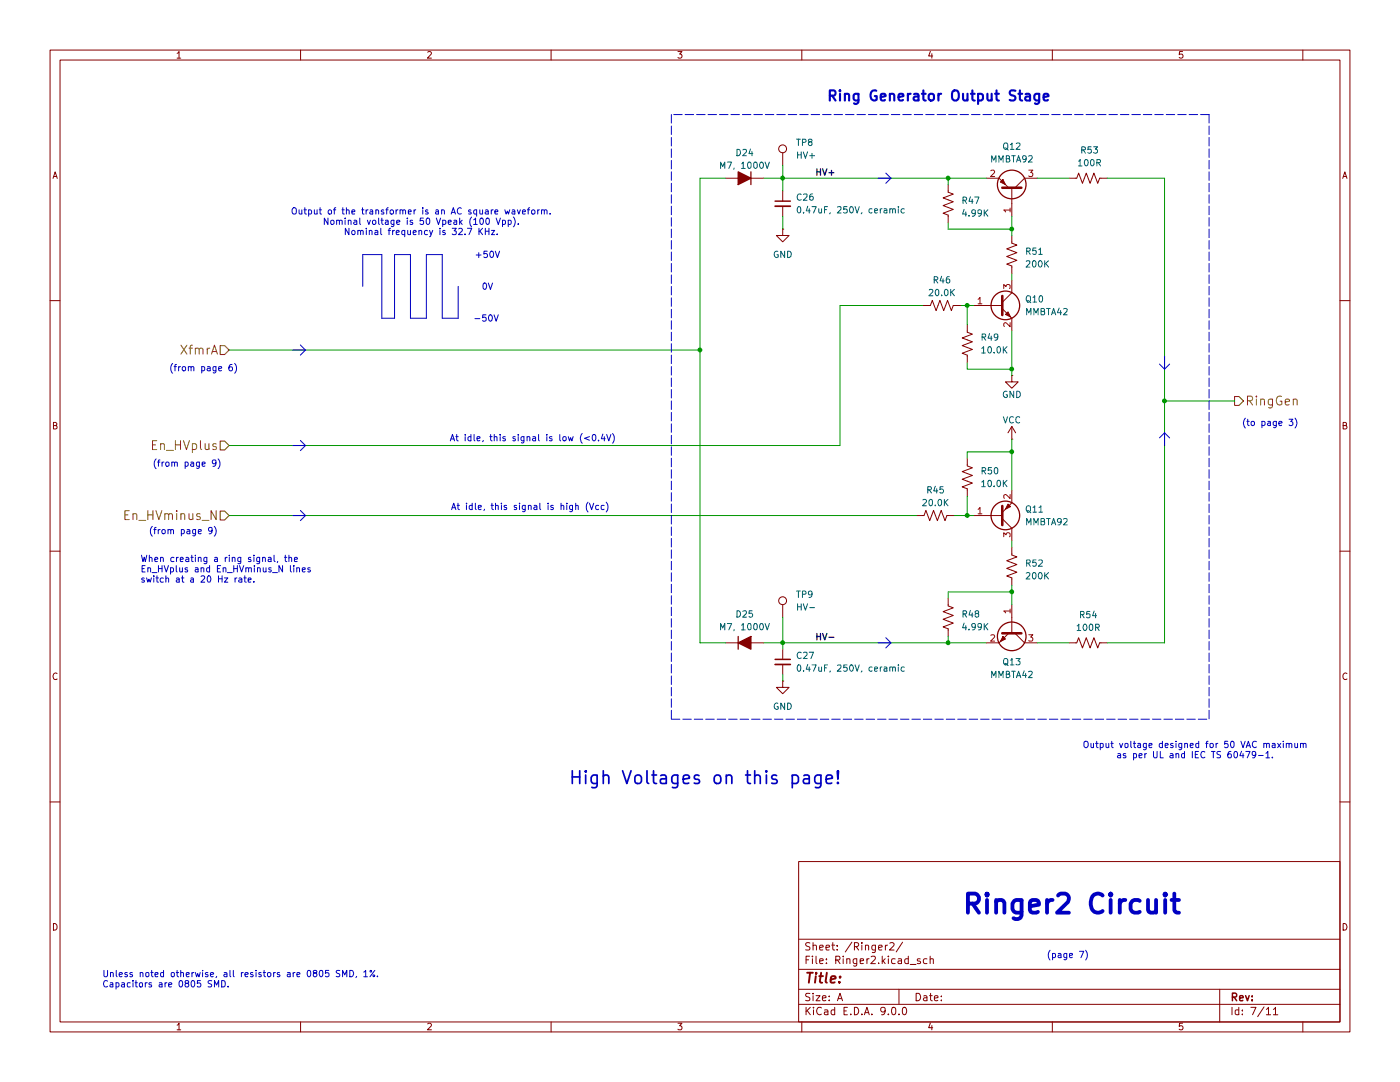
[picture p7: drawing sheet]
(kicad_sch
 (version 20250114)
 (generator "eeschema")
 (generator_version "9.0")
 (paper "A")
 (lib_symbols
  (symbol "Connector:TestPoint"
   (pin_numbers (hide yes))
   (pin_names
    (offset 0.762) (hide yes)) (exclude_from_sim no) (in_bom yes) (on_board yes)
   (property "Reference" "TP" (at 0 6.858 0) (effects (font (size 1.27 1.27))))
   (property "Value" "TestPoint" (at 0 5.08 0) (effects (font (size 1.27 1.27))))
   (property "Footprint" "" (at 5.08 0 0) (effects (font (size 1.27 1.27)) (hide yes)))
   (property "Datasheet" "~" (at 5.08 0 0) (effects (font (size 1.27 1.27)) (hide yes)))
   (property "Description" "test point" (at 0 0 0) (effects (font (size 1.27 1.27)) (hide yes)))
   (symbol "TestPoint_0_1"
    (circle (center 0 3.302) (radius 0.762) (stroke (width 0) (type default)) (fill (type none))))
   (symbol "TestPoint_1_1"
    (pin passive line (at 0 0 90) (length 2.54) (name "1" (effects (font (size 1.27 1.27)))) (number "1" (effects (font (size 1.27 1.27))))))
   (embedded_fonts no))
  (symbol "Device:C_Small"
   (pin_numbers (hide yes))
   (pin_names
    (offset 0.254) (hide yes)) (exclude_from_sim no) (in_bom yes) (on_board yes)
   (property "Reference" "C" (at 0.254 1.778 0) (effects (font (size 1.27 1.27)) (justify left)))
   (property "Value" "C_Small" (at 0.254 -2.032 0) (effects (font (size 1.27 1.27)) (justify left)))
   (property "Footprint" "" (at 0 0 0) (effects (font (size 1.27 1.27)) (hide yes)))
   (property "Datasheet" "~" (at 0 0 0) (effects (font (size 1.27 1.27)) (hide yes)))
   (property "Description" "Unpolarized capacitor, small symbol" (at 0 0 0) (effects (font (size 1.27 1.27)) (hide yes)))
   (symbol "C_Small_0_1"
    (polyline (pts (xy -1.524 0.508) (xy 1.524 0.508)) (stroke (width 0.3048) (type default)) (fill (type none)))
    (polyline (pts (xy -1.524 -0.508) (xy 1.524 -0.508)) (stroke (width 0.3302) (type default)) (fill (type none))))
   (symbol "C_Small_1_1"
    (pin passive line (at 0 2.54 270) (length 2.032) (name "~" (effects (font (size 1.27 1.27)))) (number "1" (effects (font (size 1.27 1.27)))))
    (pin passive line (at 0 -2.54 90) (length 2.032) (name "~" (effects (font (size 1.27 1.27)))) (number "2" (effects (font (size 1.27 1.27))))))
   (embedded_fonts no))
  (symbol "Device:D_Filled"
   (pin_numbers (hide yes))
   (pin_names
    (offset 1.016) (hide yes)) (exclude_from_sim no) (in_bom yes) (on_board yes)
   (property "Reference" "D" (at 0 2.54 0) (effects (font (size 1.27 1.27))))
   (property "Value" "D_Filled" (at 0 -2.54 0) (effects (font (size 1.27 1.27))))
   (property "Footprint" "" (at 0 0 0) (effects (font (size 1.27 1.27)) (hide yes)))
   (property "Datasheet" "~" (at 0 0 0) (effects (font (size 1.27 1.27)) (hide yes)))
   (property "Description" "Diode, filled shape" (at 0 0 0) (effects (font (size 1.27 1.27)) (hide yes)))
   (property "Sim.Device" "D" (at 0 0 0) (effects (font (size 1.27 1.27)) (hide yes)))
   (property "Sim.Pins" "1=K 2=A" (at 0 0 0) (effects (font (size 1.27 1.27)) (hide yes)))
   (symbol "D_Filled_0_1"
    (polyline (pts (xy -1.27 1.27) (xy -1.27 -1.27)) (stroke (width 0.254) (type default)) (fill (type none)))
    (polyline (pts (xy 1.27 1.27) (xy 1.27 -1.27) (xy -1.27 0) (xy 1.27 1.27)) (stroke (width 0.254) (type default)) (fill (type outline)))
    (polyline (pts (xy 1.27 0) (xy -1.27 0)) (stroke (width 0) (type default)) (fill (type none))))
   (symbol "D_Filled_1_1"
    (pin passive line (at -3.81 0 0) (length 2.54) (name "K" (effects (font (size 1.27 1.27)))) (number "1" (effects (font (size 1.27 1.27)))))
    (pin passive line (at 3.81 0 180) (length 2.54) (name "A" (effects (font (size 1.27 1.27)))) (number "2" (effects (font (size 1.27 1.27))))))
   (embedded_fonts no))
  (symbol "Device:R_US"
   (pin_numbers (hide yes))
   (pin_names
    (offset 0)) (exclude_from_sim no) (in_bom yes) (on_board yes)
   (property "Reference" "R" (at 2.54 0 90) (effects (font (size 1.27 1.27))))
   (property "Value" "R_US" (at -2.54 0 90) (effects (font (size 1.27 1.27))))
   (property "Footprint" "" (at 1.016 -0.254 90) (effects (font (size 1.27 1.27)) (hide yes)))
   (property "Datasheet" "~" (at 0 0 0) (effects (font (size 1.27 1.27)) (hide yes)))
   (property "Description" "Resistor, US symbol" (at 0 0 0) (effects (font (size 1.27 1.27)) (hide yes)))
   (symbol "R_US_0_1"
    (polyline (pts (xy 0 2.286) (xy 0 2.54)) (stroke (width 0) (type default)) (fill (type none)))
    (polyline (pts (xy 0 2.286) (xy 1.016 1.905) (xy 0 1.524) (xy -1.016 1.143) (xy 0 0.762)) (stroke (width 0) (type default)) (fill (type none)))
    (polyline (pts (xy 0 0.762) (xy 1.016 0.381) (xy 0 0) (xy -1.016 -0.381) (xy 0 -0.762)) (stroke (width 0) (type default)) (fill (type none)))
    (polyline (pts (xy 0 -0.762) (xy 1.016 -1.143) (xy 0 -1.524) (xy -1.016 -1.905) (xy 0 -2.286)) (stroke (width 0) (type default)) (fill (type none)))
    (polyline (pts (xy 0 -2.286) (xy 0 -2.54)) (stroke (width 0) (type default)) (fill (type none))))
   (symbol "R_US_1_1"
    (pin passive line (at 0 3.81 270) (length 1.27) (name "~" (effects (font (size 1.27 1.27)))) (number "1" (effects (font (size 1.27 1.27)))))
    (pin passive line (at 0 -3.81 90) (length 1.27) (name "~" (effects (font (size 1.27 1.27)))) (number "2" (effects (font (size 1.27 1.27))))))
   (embedded_fonts no))
  (symbol "GND_1"
   (power)
   (pin_numbers (hide yes))
   (pin_names
    (offset 0) (hide yes)) (exclude_from_sim no) (in_bom yes) (on_board yes)
   (property "Reference" "#PWR" (at 0 -6.35 0) (effects (font (size 1.27 1.27)) (hide yes)))
   (property "Value" "GND" (at 0 -3.81 0) (effects (font (size 1.27 1.27))))
   (property "Footprint" "" (at 0 0 0) (effects (font (size 1.27 1.27)) (hide yes)))
   (property "Datasheet" "" (at 0 0 0) (effects (font (size 1.27 1.27)) (hide yes)))
   (property "Description" "Power symbol creates a global label with name \"GND\" , ground" (at 0 0 0) (effects (font (size 1.27 1.27)) (hide yes)))
   (symbol "GND_1_0_1"
    (polyline (pts (xy 0 0) (xy 0 -1.27) (xy 1.27 -1.27) (xy 0 -2.54) (xy -1.27 -1.27) (xy 0 -1.27)) (stroke (width 0) (type default)) (fill (type none))))
   (symbol "GND_1_1_1"
    (pin power_in line (at 0 0 270) (length 0) (name "~" (effects (font (size 1.27 1.27)))) (number "1" (effects (font (size 1.27 1.27))))))
   (embedded_fonts no))
  (symbol "GND_2"
   (power)
   (pin_numbers (hide yes))
   (pin_names
    (offset 0) (hide yes)) (exclude_from_sim no) (in_bom yes) (on_board yes)
   (property "Reference" "#PWR" (at 0 -6.35 0) (effects (font (size 1.27 1.27)) (hide yes)))
   (property "Value" "GND" (at 0 -3.81 0) (effects (font (size 1.27 1.27))))
   (property "Footprint" "" (at 0 0 0) (effects (font (size 1.27 1.27)) (hide yes)))
   (property "Datasheet" "" (at 0 0 0) (effects (font (size 1.27 1.27)) (hide yes)))
   (property "Description" "Power symbol creates a global label with name \"GND\" , ground" (at 0 0 0) (effects (font (size 1.27 1.27)) (hide yes)))
   (symbol "GND_2_0_1"
    (polyline (pts (xy 0 0) (xy 0 -1.27) (xy 1.27 -1.27) (xy 0 -2.54) (xy -1.27 -1.27) (xy 0 -1.27)) (stroke (width 0) (type default)) (fill (type none))))
   (symbol "GND_2_1_1"
    (pin power_in line (at 0 0 270) (length 0) (name "~" (effects (font (size 1.27 1.27)))) (number "1" (effects (font (size 1.27 1.27))))))
   (embedded_fonts no))
  (symbol "Transistor_BJT:Q_NPN_BEC"
   (pin_names
    (offset 0) (hide yes)) (exclude_from_sim no) (in_bom yes) (on_board yes)
   (property "Reference" "Q" (at 5.08 1.27 0) (effects (font (size 1.27 1.27)) (justify left)))
   (property "Value" "Q_NPN_BEC" (at 5.08 -1.27 0) (effects (font (size 1.27 1.27)) (justify left)))
   (property "Footprint" "" (at 5.08 2.54 0) (effects (font (size 1.27 1.27)) (hide yes)))
   (property "Datasheet" "~" (at 0 0 0) (effects (font (size 1.27 1.27)) (hide yes)))
   (property "Description" "NPN transistor, base/emitter/collector" (at 0 0 0) (effects (font (size 1.27 1.27)) (hide yes)))
   (symbol "Q_NPN_BEC_0_1"
    (polyline (pts (xy -2.54 0) (xy 0.635 0)) (stroke (width 0) (type default)) (fill (type none)))
    (polyline (pts (xy 0.635 1.905) (xy 0.635 -1.905)) (stroke (width 0.508) (type default)) (fill (type none)))
    (circle (center 1.27 0) (radius 2.8194) (stroke (width 0.254) (type default)) (fill (type none))))
   (symbol "Q_NPN_BEC_1_1"
    (polyline (pts (xy 0.635 0.635) (xy 2.54 2.54)) (stroke (width 0) (type default)) (fill (type none)))
    (polyline (pts (xy 0.635 -0.635) (xy 2.54 -2.54)) (stroke (width 0) (type default)) (fill (type none)))
    (polyline (pts (xy 1.27 -1.778) (xy 1.778 -1.27) (xy 2.286 -2.286) (xy 1.27 -1.778)) (stroke (width 0) (type default)) (fill (type outline)))
    (pin input line (at -5.08 0 0) (length 2.54) (name "B" (effects (font (size 1.27 1.27)))) (number "1" (effects (font (size 1.27 1.27)))))
    (pin passive line (at 2.54 5.08 270) (length 2.54) (name "C" (effects (font (size 1.27 1.27)))) (number "3" (effects (font (size 1.27 1.27)))))
    (pin passive line (at 2.54 -5.08 90) (length 2.54) (name "E" (effects (font (size 1.27 1.27)))) (number "2" (effects (font (size 1.27 1.27))))))
   (embedded_fonts no))
  (symbol "Transistor_BJT:Q_PNP_BEC"
   (pin_names
    (offset 0) (hide yes)) (exclude_from_sim no) (in_bom yes) (on_board yes)
   (property "Reference" "Q" (at 5.08 1.27 0) (effects (font (size 1.27 1.27)) (justify left)))
   (property "Value" "Q_PNP_BEC" (at 5.08 -1.27 0) (effects (font (size 1.27 1.27)) (justify left)))
   (property "Footprint" "" (at 5.08 2.54 0) (effects (font (size 1.27 1.27)) (hide yes)))
   (property "Datasheet" "~" (at 0 0 0) (effects (font (size 1.27 1.27)) (hide yes)))
   (property "Description" "PNP transistor, base/emitter/collector" (at 0 0 0) (effects (font (size 1.27 1.27)) (hide yes)))
   (symbol "Q_PNP_BEC_0_1"
    (polyline (pts (xy -2.54 0) (xy 0.635 0)) (stroke (width 0) (type default)) (fill (type none)))
    (polyline (pts (xy 0.635 1.905) (xy 0.635 -1.905)) (stroke (width 0.508) (type default)) (fill (type none)))
    (polyline (pts (xy 0.635 0.635) (xy 2.54 2.54)) (stroke (width 0) (type default)) (fill (type none)))
    (polyline (pts (xy 0.635 -0.635) (xy 2.54 -2.54)) (stroke (width 0) (type default)) (fill (type none)))
    (circle (center 1.27 0) (radius 2.8194) (stroke (width 0.254) (type default)) (fill (type none)))
    (polyline (pts (xy 2.286 -1.778) (xy 1.778 -2.286) (xy 1.27 -1.27) (xy 2.286 -1.778)) (stroke (width 0) (type default)) (fill (type outline))))
   (symbol "Q_PNP_BEC_1_1"
    (pin input line (at -5.08 0 0) (length 2.54) (name "B" (effects (font (size 1.27 1.27)))) (number "1" (effects (font (size 1.27 1.27)))))
    (pin passive line (at 2.54 5.08 270) (length 2.54) (name "C" (effects (font (size 1.27 1.27)))) (number "3" (effects (font (size 1.27 1.27)))))
    (pin passive line (at 2.54 -5.08 90) (length 2.54) (name "E" (effects (font (size 1.27 1.27)))) (number "2" (effects (font (size 1.27 1.27))))))
   (embedded_fonts no))
  (symbol "power:GND"
   (power)
   (pin_numbers (hide yes))
   (pin_names
    (offset 0) (hide yes)) (exclude_from_sim no) (in_bom yes) (on_board yes)
   (property "Reference" "#PWR" (at 0 -6.35 0) (effects (font (size 1.27 1.27)) (hide yes)))
   (property "Value" "GND" (at 0 -3.81 0) (effects (font (size 1.27 1.27))))
   (property "Footprint" "" (at 0 0 0) (effects (font (size 1.27 1.27)) (hide yes)))
   (property "Datasheet" "" (at 0 0 0) (effects (font (size 1.27 1.27)) (hide yes)))
   (property "Description" "Power symbol creates a global label with name \"GND\" , ground" (at 0 0 0) (effects (font (size 1.27 1.27)) (hide yes)))
   (symbol "GND_0_1"
    (polyline (pts (xy 0 0) (xy 0 -1.27) (xy 1.27 -1.27) (xy 0 -2.54) (xy -1.27 -1.27) (xy 0 -1.27)) (stroke (width 0) (type default)) (fill (type none))))
   (symbol "GND_1_1"
    (pin power_in line (at 0 0 270) (length 0) (name "~" (effects (font (size 1.27 1.27)))) (number "1" (effects (font (size 1.27 1.27))))))
   (embedded_fonts no))
  (symbol "power:VCC"
   (power)
   (pin_numbers (hide yes))
   (pin_names
    (offset 0) (hide yes)) (exclude_from_sim no) (in_bom yes) (on_board yes)
   (property "Reference" "#PWR" (at 0 -3.81 0) (effects (font (size 1.27 1.27)) (hide yes)))
   (property "Value" "VCC" (at 0 3.556 0) (effects (font (size 1.27 1.27))))
   (property "Footprint" "" (at 0 0 0) (effects (font (size 1.27 1.27)) (hide yes)))
   (property "Datasheet" "" (at 0 0 0) (effects (font (size 1.27 1.27)) (hide yes)))
   (property "Description" "Power symbol creates a global label with name \"VCC\"" (at 0 0 0) (effects (font (size 1.27 1.27)) (hide yes)))
   (symbol "VCC_0_1"
    (polyline (pts (xy -0.762 1.27) (xy 0 2.54)) (stroke (width 0) (type default)) (fill (type none)))
    (polyline (pts (xy 0 2.54) (xy 0.762 1.27)) (stroke (width 0) (type default)) (fill (type none)))
    (polyline (pts (xy 0 0) (xy 0 2.54)) (stroke (width 0) (type default)) (fill (type none))))
   (symbol "VCC_1_1"
    (pin power_in line (at 0 0 90) (length 0) (name "~" (effects (font (size 1.27 1.27)))) (number "1" (effects (font (size 1.27 1.27))))))
   (embedded_fonts no)))
 (text "At idle, this signal is high (Vcc)"
  (exclude_from_sim no)
  (at 89.916 101.346 0)
  (effects (font (size 1.27 1.27)) (justify left)))
 (text "When creating a ring signal, the\nEn_HVplus and En_HVminus_N lines\nswitch at a 20 Hz rate."
  (exclude_from_sim no)
  (at 27.94 113.792 0)
  (effects (font (size 1.27 1.27)) (justify left)))
 (text "(from page 6)"
  (exclude_from_sim no)
  (at 40.64 73.66 0)
  (effects (font (size 1.27 1.27))))
 (text "Ringer2 Circuit"
  (exclude_from_sim no)
  (at 191.77 182.88 0)
  (effects (font (size 3.81 3.81)
    (bold yes)) (justify left bottom)))
 (text "(from page 9)"
  (exclude_from_sim no)
  (at 37.338 92.71 0)
  (effects (font (size 1.27 1.27))))
 (text "(to page 3)"
  (exclude_from_sim no)
  (at 253.492 84.582 0)
  (effects (font (size 1.27 1.27))))
 (text "Output of the transformer is an AC square waveform.\nNominal voltage is 50 Vpeak (100 Vpp).\nNominal frequency is 32.7 KHz."
  (exclude_from_sim no)
  (at 84.074 44.45 0)
  (effects (font (size 1.27 1.27))))
 (text "0V"
  (exclude_from_sim no)
  (at 97.282 57.404 0)
  (effects (font (size 1.27 1.27))))
 (text "(from page 9)"
  (exclude_from_sim no)
  (at 36.576 106.172 0)
  (effects (font (size 1.27 1.27))))
 (text "Output voltage designed for 50 VAC maximum\nas per UL and IEC TS 60479-1."
  (exclude_from_sim no)
  (at 238.506 149.86 0)
  (effects (font (size 1.27 1.27))))
 (text "Unless noted otherwise, all resistors are 0805 SMD, 1%.\nCapacitors are 0805 SMD."
  (exclude_from_sim no)
  (at 20.32 195.58 0)
  (effects (font (size 1.27 1.27)) (justify left)))
 (text "+50V"
  (exclude_from_sim no)
  (at 97.282 51.054 0)
  (effects (font (size 1.27 1.27))))
 (text "-50V"
  (exclude_from_sim no)
  (at 97.028 63.754 0)
  (effects (font (size 1.27 1.27))))
 (text "Ring Generator Output Stage"
  (exclude_from_sim no)
  (at 164.846 20.574 0)
  (effects (font (size 2.032 2.032)
    (bold yes)) (justify left bottom)))
 (text "At idle, this signal is low (<0.4V)"
  (exclude_from_sim no)
  (at 89.662 87.63 0)
  (effects (font (size 1.27 1.27)) (justify left)))
 (text "High Voltages on this page!"
  (exclude_from_sim no)
  (at 140.716 155.448 0)
  (effects (font (size 2.54 2.54) (thickness 0.3175))))
 (text "(page 7)"
  (exclude_from_sim no)
  (at 213.106 190.754 0)
  (effects (font (size 1.27 1.27))))
 (junction
  (at 156.21 35.56)
  (diameter 0)
  (color 0 0 0 0))
 (junction
  (at 189.23 35.56)
  (diameter 0)
  (color 0 0 0 0))
 (junction
  (at 201.93 118.11)
  (diameter 0)
  (color 0 0 0 0))
 (junction
  (at 201.93 73.66)
  (diameter 0)
  (color 0 0 0 0))
 (junction
  (at 201.93 45.72)
  (diameter 0)
  (color 0 0 0 0))
 (junction
  (at 189.23 128.27)
  (diameter 0)
  (color 0 0 0 0))
 (junction
  (at 193.04 102.87)
  (diameter 0)
  (color 0 0 0 0))
 (junction
  (at 201.93 90.17)
  (diameter 0)
  (color 0 0 0 0))
 (junction
  (at 193.04 60.96)
  (diameter 0)
  (color 0 0 0 0))
 (junction
  (at 156.21 128.27)
  (diameter 0)
  (color 0 0 0 0))
 (junction
  (at 232.41 80.01)
  (diameter 0)
  (color 0 0 0 0))
 (junction
  (at 139.7 69.85)
  (diameter 0)
  (color 0 0 0 0))
 (wire
  (pts (xy 193.04 60.96) (xy 194.31 60.96))
  (stroke (width 0) (type default)))
 (wire
  (pts (xy 232.41 35.56) (xy 232.41 80.01))
  (stroke (width 0) (type default)))
 (polyline
  (pts (xy 58.42 88.9) (xy 60.96 88.9))
  (stroke (width 0) (type default)))
 (polyline
  (pts (xy 59.944 103.886) (xy 60.96 102.87))
  (stroke (width 0) (type default)))
 (wire
  (pts (xy 156.21 35.56) (xy 189.23 35.56))
  (stroke (width 0) (type default)))
 (polyline
  (pts (xy 175.26 35.56) (xy 177.8 35.56))
  (stroke (width 0) (type default)))
 (wire
  (pts (xy 189.23 35.56) (xy 189.23 36.83))
  (stroke (width 0) (type default)))
 (wire
  (pts (xy 156.21 134.62) (xy 156.21 135.89))
  (stroke (width 0) (type default)))
 (wire
  (pts (xy 220.98 128.27) (xy 232.41 128.27))
  (stroke (width 0) (type default)))
 (polyline
  (pts (xy 76.2 63.5) (xy 78.74 63.5))
  (stroke (width 0) (type default)))
 (polyline
  (pts (xy 241.3 22.86) (xy 133.985 22.86))
  (stroke (width 0) (type dash)))
 (wire
  (pts (xy 189.23 35.56) (xy 196.85 35.56))
  (stroke (width 0) (type default)))
 (wire
  (pts (xy 207.01 35.56) (xy 213.36 35.56))
  (stroke (width 0) (type default)))
 (wire
  (pts (xy 189.23 128.27) (xy 196.85 128.27))
  (stroke (width 0) (type default)))
 (wire
  (pts (xy 201.93 54.61) (xy 201.93 55.88))
  (stroke (width 0) (type default)))
 (polyline
  (pts (xy 233.426 87.376) (xy 232.41 86.36))
  (stroke (width 0) (type default)))
 (polyline
  (pts (xy 176.784 127.254) (xy 177.8 128.27))
  (stroke (width 0) (type default)))
 (polyline
  (pts (xy 232.41 71.12) (xy 232.41 73.66))
  (stroke (width 0) (type default)))
 (wire
  (pts (xy 45.72 69.85) (xy 139.7 69.85))
  (stroke (width 0) (type default)))
 (wire
  (pts (xy 189.23 45.72) (xy 201.93 45.72))
  (stroke (width 0) (type default)))
 (polyline
  (pts (xy 88.265 50.8) (xy 88.265 63.5))
  (stroke (width 0) (type default)))
 (polyline
  (pts (xy 175.26 128.27) (xy 177.8 128.27))
  (stroke (width 0) (type default)))
 (wire
  (pts (xy 167.64 88.9) (xy 167.64 60.96))
  (stroke (width 0) (type default)))
 (polyline
  (pts (xy 59.944 70.866) (xy 60.96 69.85))
  (stroke (width 0) (type default)))
 (polyline
  (pts (xy 78.74 50.8) (xy 81.915 50.8))
  (stroke (width 0) (type default)))
 (wire
  (pts (xy 139.7 69.85) (xy 139.7 128.27))
  (stroke (width 0) (type default)))
 (polyline
  (pts (xy 91.44 57.15) (xy 91.44 63.5))
  (stroke (width 0) (type default)))
 (wire
  (pts (xy 156.21 128.27) (xy 152.4 128.27))
  (stroke (width 0) (type default)))
 (wire
  (pts (xy 201.93 43.18) (xy 201.93 45.72))
  (stroke (width 0) (type default)))
 (polyline
  (pts (xy 85.09 50.8) (xy 88.265 50.8))
  (stroke (width 0) (type default)))
 (wire
  (pts (xy 156.21 128.27) (xy 156.21 129.54))
  (stroke (width 0) (type default)))
 (wire
  (pts (xy 220.98 35.56) (xy 232.41 35.56))
  (stroke (width 0) (type default)))
 (wire
  (pts (xy 189.23 128.27) (xy 189.23 127))
  (stroke (width 0) (type default)))
 (polyline
  (pts (xy 59.944 68.834) (xy 60.96 69.85))
  (stroke (width 0) (type default)))
 (wire
  (pts (xy 201.93 116.84) (xy 201.93 118.11))
  (stroke (width 0) (type default)))
 (polyline
  (pts (xy 88.265 63.5) (xy 91.44 63.5))
  (stroke (width 0) (type default)))
 (wire
  (pts (xy 232.41 80.01) (xy 246.38 80.01))
  (stroke (width 0) (type default)))
 (polyline
  (pts (xy 231.394 87.376) (xy 232.41 86.36))
  (stroke (width 0) (type default)))
 (wire
  (pts (xy 193.04 73.66) (xy 201.93 73.66))
  (stroke (width 0) (type default)))
 (polyline
  (pts (xy 72.39 50.8) (xy 76.2 50.8))
  (stroke (width 0) (type default)))
 (wire
  (pts (xy 156.21 123.19) (xy 156.21 128.27))
  (stroke (width 0) (type default)))
 (wire
  (pts (xy 193.04 90.17) (xy 201.93 90.17))
  (stroke (width 0) (type default)))
 (polyline
  (pts (xy 133.985 143.51) (xy 241.3 143.51))
  (stroke (width 0) (type dash)))
 (polyline
  (pts (xy 81.915 63.5) (xy 85.09 63.5))
  (stroke (width 0) (type default)))
 (polyline
  (pts (xy 241.3 22.86) (xy 241.3 143.51))
  (stroke (width 0) (type dash)))
 (wire
  (pts (xy 193.04 91.44) (xy 193.04 90.17))
  (stroke (width 0) (type default)))
 (wire
  (pts (xy 201.93 107.95) (xy 201.93 109.22))
  (stroke (width 0) (type default)))
 (wire
  (pts (xy 201.93 118.11) (xy 201.93 120.65))
  (stroke (width 0) (type default)))
 (polyline
  (pts (xy 233.426 72.644) (xy 232.41 73.66))
  (stroke (width 0) (type default)))
 (wire
  (pts (xy 193.04 102.87) (xy 194.31 102.87))
  (stroke (width 0) (type default)))
 (wire
  (pts (xy 189.23 44.45) (xy 189.23 45.72))
  (stroke (width 0) (type default)))
 (polyline
  (pts (xy 81.915 50.8) (xy 81.915 63.5))
  (stroke (width 0) (type default)))
 (wire
  (pts (xy 193.04 99.06) (xy 193.04 102.87))
  (stroke (width 0) (type default)))
 (wire
  (pts (xy 207.01 128.27) (xy 213.36 128.27))
  (stroke (width 0) (type default)))
 (polyline
  (pts (xy 176.784 36.576) (xy 177.8 35.56))
  (stroke (width 0) (type default)))
 (wire
  (pts (xy 45.72 102.87) (xy 182.88 102.87))
  (stroke (width 0) (type default)))
 (wire
  (pts (xy 156.21 35.56) (xy 156.21 38.1))
  (stroke (width 0) (type default)))
 (polyline
  (pts (xy 232.41 88.9) (xy 232.41 86.36))
  (stroke (width 0) (type default)))
 (wire
  (pts (xy 144.78 128.27) (xy 139.7 128.27))
  (stroke (width 0) (type default)))
 (wire
  (pts (xy 193.04 72.39) (xy 193.04 73.66))
  (stroke (width 0) (type default)))
 (wire
  (pts (xy 201.93 66.04) (xy 201.93 73.66))
  (stroke (width 0) (type default)))
 (wire
  (pts (xy 190.5 102.87) (xy 193.04 102.87))
  (stroke (width 0) (type default)))
 (polyline
  (pts (xy 176.784 34.544) (xy 177.8 35.56))
  (stroke (width 0) (type default)))
 (wire
  (pts (xy 201.93 87.63) (xy 201.93 90.17))
  (stroke (width 0) (type default)))
 (wire
  (pts (xy 201.93 45.72) (xy 201.93 46.99))
  (stroke (width 0) (type default)))
 (wire
  (pts (xy 139.7 35.56) (xy 139.7 69.85))
  (stroke (width 0) (type default)))
 (wire
  (pts (xy 201.93 90.17) (xy 201.93 97.79))
  (stroke (width 0) (type default)))
 (wire
  (pts (xy 189.23 118.11) (xy 201.93 118.11))
  (stroke (width 0) (type default)))
 (wire
  (pts (xy 156.21 128.27) (xy 189.23 128.27))
  (stroke (width 0) (type default)))
 (polyline
  (pts (xy 72.39 57.15) (xy 72.39 50.8))
  (stroke (width 0) (type default)))
 (polyline
  (pts (xy 231.394 72.644) (xy 232.41 73.66))
  (stroke (width 0) (type default)))
 (wire
  (pts (xy 156.21 43.18) (xy 156.21 45.72))
  (stroke (width 0) (type default)))
 (polyline
  (pts (xy 85.09 63.5) (xy 85.09 50.8))
  (stroke (width 0) (type default)))
 (wire
  (pts (xy 201.93 73.66) (xy 201.93 74.93))
  (stroke (width 0) (type default)))
 (polyline
  (pts (xy 59.944 89.916) (xy 60.96 88.9))
  (stroke (width 0) (type default)))
 (wire
  (pts (xy 193.04 60.96) (xy 193.04 64.77))
  (stroke (width 0) (type default)))
 (wire
  (pts (xy 139.7 35.56) (xy 144.78 35.56))
  (stroke (width 0) (type default)))
 (wire
  (pts (xy 167.64 60.96) (xy 184.15 60.96))
  (stroke (width 0) (type default)))
 (wire
  (pts (xy 152.4 35.56) (xy 156.21 35.56))
  (stroke (width 0) (type default)))
 (polyline
  (pts (xy 59.944 87.884) (xy 60.96 88.9))
  (stroke (width 0) (type default)))
 (polyline
  (pts (xy 59.944 101.854) (xy 60.96 102.87))
  (stroke (width 0) (type default)))
 (polyline
  (pts (xy 78.74 63.5) (xy 78.74 50.8))
  (stroke (width 0) (type default)))
 (wire
  (pts (xy 191.77 60.96) (xy 193.04 60.96))
  (stroke (width 0) (type default)))
 (wire
  (pts (xy 232.41 80.01) (xy 232.41 128.27))
  (stroke (width 0) (type default)))
 (polyline
  (pts (xy 133.985 22.86) (xy 133.985 143.51))
  (stroke (width 0) (type dash)))
 (polyline
  (pts (xy 76.2 50.8) (xy 76.2 63.5))
  (stroke (width 0) (type default)))
 (polyline
  (pts (xy 176.784 129.286) (xy 177.8 128.27))
  (stroke (width 0) (type default)))
 (wire
  (pts (xy 156.21 33.02) (xy 156.21 35.56))
  (stroke (width 0) (type default)))
 (polyline
  (pts (xy 58.42 102.87) (xy 60.96 102.87))
  (stroke (width 0) (type default)))
 (wire
  (pts (xy 189.23 119.38) (xy 189.23 118.11))
  (stroke (width 0) (type default)))
 (wire
  (pts (xy 45.72 88.9) (xy 167.64 88.9))
  (stroke (width 0) (type default)))
 (polyline
  (pts (xy 58.42 69.85) (xy 60.96 69.85))
  (stroke (width 0) (type default)))
 (label "HV-"
  (at 162.56 128.27 0)
  (effects (font (size 1.27 1.27)
    (bold yes)) (justify left bottom)))
 (label "HV+"
  (at 162.56 35.56 0)
  (effects (font (size 1.27 1.27)
    (bold yes)) (justify left bottom)))
 (hierarchical_label "XfmrA"
  (shape input)
  (at 45.72 69.85 180)
  (effects (font (size 1.778 1.778)) (justify right)))
 (hierarchical_label "RingGen"
  (shape output)
  (at 246.38 80.01 0)
  (effects (font (size 1.778 1.778)) (justify left)))
 (hierarchical_label "En_HVminus_N"
  (shape input)
  (at 45.72 102.87 180)
  (effects (font (size 1.778 1.778)) (justify right)))
 (hierarchical_label "En_HVplus"
  (shape input)
  (at 45.72 88.9 180)
  (effects (font (size 1.778 1.778)) (justify right)))
 (symbol
  (lib_id "Device:D_Filled")
  (at 148.59 35.56 180)
  (unit 1)
  (exclude_from_sim no)
  (in_bom yes)
  (on_board yes)
  (dnp no)
  (fields_autoplaced yes)
  (property "Reference" "D24" (at 148.59 30.48 0) (effects (font (size 1.27 1.27))))
  (property "Value" "M7, 1000V" (at 148.59 33.02 0) (effects (font (size 1.27 1.27))))
  (property "Footprint" "Diode_SMD:D_SMA_Handsoldering" (at 148.59 35.56 0) (effects (font (size 1.27 1.27)) (hide yes)))
  (property "Datasheet" "~" (at 148.59 35.56 0) (effects (font (size 1.27 1.27)) (hide yes)))
  (property "Description" "" (at 148.59 35.56 0) (effects (font (size 1.27 1.27)) (hide yes)))
  (property "Sim.Device" "D" (at 148.59 35.56 0) (effects (font (size 1.27 1.27)) (hide yes)))
  (property "Sim.Pins" "1=K 2=A" (at 148.59 35.56 0) (effects (font (size 1.27 1.27)) (hide yes)))
  (property "Sim.Type" "" (at 148.59 35.56 0) (effects (font (size 1.27 1.27))))
  (pin "1")
  (pin "2"))
 (symbol
  (lib_id "Connector:TestPoint")
  (at 156.21 123.19 0)
  (unit 1)
  (exclude_from_sim no)
  (in_bom yes)
  (on_board yes)
  (dnp no)
  (fields_autoplaced yes)
  (property "Reference" "TP9" (at 158.75 118.6179 0) (effects (font (size 1.27 1.27)) (justify left)))
  (property "Value" "HV-" (at 158.75 121.1579 0) (effects (font (size 1.27 1.27)) (justify left)))
  (property "Footprint" "SPR_footprint_library:Test_point_47mil_scope_probe" (at 161.29 123.19 0) (effects (font (size 1.27 1.27)) (hide yes)))
  (property "Datasheet" "~" (at 161.29 123.19 0) (effects (font (size 1.27 1.27)) (hide yes)))
  (property "Description" "test point" (at 156.21 123.19 0) (effects (font (size 1.27 1.27)) (hide yes)))
  (property "Sim.Type" "" (at 156.21 123.19 0) (effects (font (size 1.27 1.27))))
  (pin "1"))
 (symbol
  (lib_id "power:VCC")
  (at 201.93 87.63 0)
  (unit 1)
  (exclude_from_sim no)
  (in_bom yes)
  (on_board yes)
  (dnp no)
  (fields_autoplaced yes)
  (property "Reference" "#PWR050" (at 201.93 91.44 0) (effects (font (size 1.27 1.27)) (hide yes)))
  (property "Value" "VCC" (at 201.93 83.82 0) (effects (font (size 1.27 1.27))))
  (property "Footprint" "" (at 201.93 87.63 0) (effects (font (size 1.27 1.27)) (hide yes)))
  (property "Datasheet" "" (at 201.93 87.63 0) (effects (font (size 1.27 1.27)) (hide yes)))
  (property "Description" "Power symbol creates a global label with name \"VCC\"" (at 201.93 87.63 0) (effects (font (size 1.27 1.27)) (hide yes)))
  (pin "1"))
 (symbol
  (lib_id "Device:R_US")
  (at 186.69 102.87 90)
  (unit 1)
  (exclude_from_sim no)
  (in_bom yes)
  (on_board yes)
  (dnp no)
  (fields_autoplaced yes)
  (property "Reference" "R45" (at 186.69 97.79 90) (effects (font (size 1.27 1.27))))
  (property "Value" "20.0K" (at 186.69 100.33 90) (effects (font (size 1.27 1.27))))
  (property "Footprint" "Resistor_SMD:R_0805_2012Metric_Pad1.20x1.40mm_HandSolder" (at 186.944 101.854 90) (effects (font (size 1.27 1.27)) (hide yes)))
  (property "Datasheet" "~" (at 186.69 102.87 0) (effects (font (size 1.27 1.27)) (hide yes)))
  (property "Description" "" (at 186.69 102.87 0) (effects (font (size 1.27 1.27)) (hide yes)))
  (property "Sim.Type" "" (at 186.69 102.87 0) (effects (font (size 1.27 1.27))))
  (pin "1")
  (pin "2"))
 (symbol
  (lib_id "Transistor_BJT:Q_NPN_BEC")
  (at 201.93 125.73 270)
  (unit 1)
  (exclude_from_sim no)
  (in_bom yes)
  (on_board yes)
  (dnp no)
  (fields_autoplaced yes)
  (property "Reference" "Q13" (at 201.93 132.08 90) (effects (font (size 1.27 1.27))))
  (property "Value" "MMBTA42" (at 201.93 134.62 90) (effects (font (size 1.27 1.27))))
  (property "Footprint" "Package_TO_SOT_SMD:SOT-23_Handsoldering" (at 204.47 130.81 0) (effects (font (size 1.27 1.27)) (hide yes)))
  (property "Datasheet" "~" (at 201.93 125.73 0) (effects (font (size 1.27 1.27)) (hide yes)))
  (property "Description" "NPN transistor, base/emitter/collector" (at 201.93 125.73 0) (effects (font (size 1.27 1.27)) (hide yes)))
  (property "Sim.Type" "" (at 201.93 125.73 0) (effects (font (size 1.27 1.27))))
  (pin "1")
  (pin "2")
  (pin "3"))
 (symbol
  (lib_id "Transistor_BJT:Q_PNP_BEC")
  (at 199.39 102.87 0)
  (mirror x)
  (unit 1)
  (exclude_from_sim no)
  (in_bom yes)
  (on_board yes)
  (dnp no)
  (fields_autoplaced yes)
  (property "Reference" "Q11" (at 204.47 101.5999 0) (effects (font (size 1.27 1.27)) (justify left)))
  (property "Value" "MMBTA92" (at 204.47 104.1399 0) (effects (font (size 1.27 1.27)) (justify left)))
  (property "Footprint" "Package_TO_SOT_SMD:SOT-23_Handsoldering" (at 204.47 105.41 0) (effects (font (size 1.27 1.27)) (hide yes)))
  (property "Datasheet" "~" (at 199.39 102.87 0) (effects (font (size 1.27 1.27)) (hide yes)))
  (property "Description" "PNP transistor, base/emitter/collector" (at 199.39 102.87 0) (effects (font (size 1.27 1.27)) (hide yes)))
  (property "Sim.Type" "" (at 199.39 102.87 0) (effects (font (size 1.27 1.27))))
  (pin "2")
  (pin "3")
  (pin "1"))
 (symbol
  (lib_id "power:GND")
  (at 156.21 45.72 0)
  (unit 1)
  (exclude_from_sim no)
  (in_bom yes)
  (on_board yes)
  (dnp no)
  (fields_autoplaced yes)
  (property "Reference" "#PWR047" (at 156.21 52.07 0) (effects (font (size 1.27 1.27)) (hide yes)))
  (property "Value" "GND" (at 156.21 50.8 0) (effects (font (size 1.27 1.27))))
  (property "Footprint" "" (at 156.21 45.72 0) (effects (font (size 1.27 1.27)) (hide yes)))
  (property "Datasheet" "" (at 156.21 45.72 0) (effects (font (size 1.27 1.27)) (hide yes)))
  (property "Description" "Power symbol creates a global label with name \"GND\" , ground" (at 156.21 45.72 0) (effects (font (size 1.27 1.27)) (hide yes)))
  (pin "1"))
 (symbol
  (lib_id "Device:R_US")
  (at 217.17 35.56 90)
  (unit 1)
  (exclude_from_sim no)
  (in_bom yes)
  (on_board yes)
  (dnp no)
  (property "Reference" "R53" (at 217.424 29.972 90) (effects (font (size 1.27 1.27))))
  (property "Value" "100R" (at 217.424 32.512 90) (effects (font (size 1.27 1.27))))
  (property "Footprint" "Resistor_SMD:R_1210_3225Metric_Pad1.30x2.65mm_HandSolder" (at 217.424 34.544 90) (effects (font (size 1.27 1.27)) (hide yes)))
  (property "Datasheet" "~" (at 217.17 35.56 0) (effects (font (size 1.27 1.27)) (hide yes)))
  (property "Description" "" (at 217.17 35.56 0) (effects (font (size 1.27 1.27)) (hide yes)))
  (property "Sim.Type" "" (at 217.17 35.56 0) (effects (font (size 1.27 1.27))))
  (pin "1")
  (pin "2"))
 (symbol
  (lib_id "Device:D_Filled")
  (at 148.59 128.27 0)
  (unit 1)
  (exclude_from_sim no)
  (in_bom yes)
  (on_board yes)
  (dnp no)
  (fields_autoplaced yes)
  (property "Reference" "D25" (at 148.59 122.555 0) (effects (font (size 1.27 1.27))))
  (property "Value" "M7, 1000V" (at 148.59 125.095 0) (effects (font (size 1.27 1.27))))
  (property "Footprint" "Diode_SMD:D_SMA_Handsoldering" (at 148.59 128.27 0) (effects (font (size 1.27 1.27)) (hide yes)))
  (property "Datasheet" "~" (at 148.59 128.27 0) (effects (font (size 1.27 1.27)) (hide yes)))
  (property "Description" "" (at 148.59 128.27 0) (effects (font (size 1.27 1.27)) (hide yes)))
  (property "Sim.Device" "D" (at 148.59 128.27 0) (effects (font (size 1.27 1.27)) (hide yes)))
  (property "Sim.Pins" "1=K 2=A" (at 148.59 128.27 0) (effects (font (size 1.27 1.27)) (hide yes)))
  (property "Sim.Type" "" (at 148.59 128.27 0) (effects (font (size 1.27 1.27))))
  (pin "1")
  (pin "2"))
 (symbol
  (lib_name "GND_1")
  (lib_id "power:GND")
  (at 201.93 74.93 0)
  (unit 1)
  (exclude_from_sim no)
  (in_bom yes)
  (on_board yes)
  (dnp no)
  (property "Reference" "#PWR049" (at 201.93 81.28 0) (effects (font (size 1.27 1.27)) (hide yes)))
  (property "Value" "GND" (at 201.93 78.74 0) (effects (font (size 1.27 1.27))))
  (property "Footprint" "" (at 201.93 74.93 0) (effects (font (size 1.27 1.27)) (hide yes)))
  (property "Datasheet" "" (at 201.93 74.93 0) (effects (font (size 1.27 1.27)) (hide yes)))
  (property "Description" "Power symbol creates a global label with name \"GND\" , ground" (at 201.93 74.93 0) (effects (font (size 1.27 1.27)) (hide yes)))
  (pin "1"))
 (symbol
  (lib_name "GND_2")
  (lib_id "power:GND")
  (at 156.21 135.89 0)
  (unit 1)
  (exclude_from_sim no)
  (in_bom yes)
  (on_board yes)
  (dnp no)
  (fields_autoplaced yes)
  (property "Reference" "#PWR048" (at 156.21 142.24 0) (effects (font (size 1.27 1.27)) (hide yes)))
  (property "Value" "GND" (at 156.21 140.97 0) (effects (font (size 1.27 1.27))))
  (property "Footprint" "" (at 156.21 135.89 0) (effects (font (size 1.27 1.27)) (hide yes)))
  (property "Datasheet" "" (at 156.21 135.89 0) (effects (font (size 1.27 1.27)) (hide yes)))
  (property "Description" "Power symbol creates a global label with name \"GND\" , ground" (at 156.21 135.89 0) (effects (font (size 1.27 1.27)) (hide yes)))
  (pin "1"))
 (symbol
  (lib_id "Device:R_US")
  (at 187.96 60.96 90)
  (unit 1)
  (exclude_from_sim no)
  (in_bom yes)
  (on_board yes)
  (dnp no)
  (fields_autoplaced yes)
  (property "Reference" "R46" (at 187.96 55.88 90) (effects (font (size 1.27 1.27))))
  (property "Value" "20.0K" (at 187.96 58.42 90) (effects (font (size 1.27 1.27))))
  (property "Footprint" "Resistor_SMD:R_0805_2012Metric_Pad1.20x1.40mm_HandSolder" (at 188.214 59.944 90) (effects (font (size 1.27 1.27)) (hide yes)))
  (property "Datasheet" "~" (at 187.96 60.96 0) (effects (font (size 1.27 1.27)) (hide yes)))
  (property "Description" "" (at 187.96 60.96 0) (effects (font (size 1.27 1.27)) (hide yes)))
  (property "Sim.Type" "" (at 187.96 60.96 0) (effects (font (size 1.27 1.27))))
  (pin "1")
  (pin "2"))
 (symbol
  (lib_id "Device:C_Small")
  (at 156.21 40.64 0)
  (unit 1)
  (exclude_from_sim no)
  (in_bom yes)
  (on_board yes)
  (dnp no)
  (fields_autoplaced yes)
  (property "Reference" "C26" (at 158.75 39.3762 0) (effects (font (size 1.27 1.27)) (justify left)))
  (property "Value" "0.47uF, 250V, ceramic" (at 158.75 41.9162 0) (effects (font (size 1.27 1.27)) (justify left)))
  (property "Footprint" "Capacitor_SMD:C_1812_4532Metric_Pad1.57x3.40mm_HandSolder" (at 156.21 40.64 0) (effects (font (size 1.27 1.27)) (hide yes)))
  (property "Datasheet" "~" (at 156.21 40.64 0) (effects (font (size 1.27 1.27)) (hide yes)))
  (property "Description" "" (at 156.21 40.64 0) (effects (font (size 1.27 1.27)) (hide yes)))
  (property "Sim.Type" "" (at 156.21 40.64 0) (effects (font (size 1.27 1.27))))
  (pin "1")
  (pin "2"))
 (symbol
  (lib_id "Connector:TestPoint")
  (at 156.21 33.02 0)
  (unit 1)
  (exclude_from_sim no)
  (in_bom yes)
  (on_board yes)
  (dnp no)
  (fields_autoplaced yes)
  (property "Reference" "TP8" (at 158.75 28.4479 0) (effects (font (size 1.27 1.27)) (justify left)))
  (property "Value" "HV+" (at 158.75 30.9879 0) (effects (font (size 1.27 1.27)) (justify left)))
  (property "Footprint" "SPR_footprint_library:Test_point_47mil_scope_probe" (at 161.29 33.02 0) (effects (font (size 1.27 1.27)) (hide yes)))
  (property "Datasheet" "~" (at 161.29 33.02 0) (effects (font (size 1.27 1.27)) (hide yes)))
  (property "Description" "test point" (at 156.21 33.02 0) (effects (font (size 1.27 1.27)) (hide yes)))
  (property "Sim.Type" "" (at 156.21 33.02 0) (effects (font (size 1.27 1.27))))
  (pin "1"))
 (symbol
  (lib_id "Device:R_US")
  (at 193.04 68.58 180)
  (unit 1)
  (exclude_from_sim no)
  (in_bom yes)
  (on_board yes)
  (dnp no)
  (fields_autoplaced yes)
  (property "Reference" "R49" (at 195.58 67.3099 0) (effects (font (size 1.27 1.27)) (justify right)))
  (property "Value" "10.0K" (at 195.58 69.8499 0) (effects (font (size 1.27 1.27)) (justify right)))
  (property "Footprint" "Resistor_SMD:R_0805_2012Metric_Pad1.20x1.40mm_HandSolder" (at 192.024 68.326 90) (effects (font (size 1.27 1.27)) (hide yes)))
  (property "Datasheet" "~" (at 193.04 68.58 0) (effects (font (size 1.27 1.27)) (hide yes)))
  (property "Description" "" (at 193.04 68.58 0) (effects (font (size 1.27 1.27)) (hide yes)))
  (property "Sim.Type" "" (at 193.04 68.58 0) (effects (font (size 1.27 1.27))))
  (pin "1")
  (pin "2"))
 (symbol
  (lib_id "Device:R_US")
  (at 189.23 123.19 0)
  (unit 1)
  (exclude_from_sim no)
  (in_bom yes)
  (on_board yes)
  (dnp no)
  (fields_autoplaced yes)
  (property "Reference" "R48" (at 191.77 122.555 0) (effects (font (size 1.27 1.27)) (justify left)))
  (property "Value" "4.99K" (at 191.77 125.095 0) (effects (font (size 1.27 1.27)) (justify left)))
  (property "Footprint" "Resistor_SMD:R_0805_2012Metric_Pad1.20x1.40mm_HandSolder" (at 190.246 123.444 90) (effects (font (size 1.27 1.27)) (hide yes)))
  (property "Datasheet" "~" (at 189.23 123.19 0) (effects (font (size 1.27 1.27)) (hide yes)))
  (property "Description" "" (at 189.23 123.19 0) (effects (font (size 1.27 1.27)) (hide yes)))
  (property "Sim.Type" "" (at 189.23 123.19 0) (effects (font (size 1.27 1.27))))
  (pin "1")
  (pin "2"))
 (symbol
  (lib_id "Device:R_US")
  (at 201.93 113.03 0)
  (unit 1)
  (exclude_from_sim no)
  (in_bom yes)
  (on_board yes)
  (dnp no)
  (fields_autoplaced yes)
  (property "Reference" "R52" (at 204.47 112.395 0) (effects (font (size 1.27 1.27)) (justify left)))
  (property "Value" "200K" (at 204.47 114.935 0) (effects (font (size 1.27 1.27)) (justify left)))
  (property "Footprint" "Resistor_SMD:R_0805_2012Metric_Pad1.20x1.40mm_HandSolder" (at 202.946 113.284 90) (effects (font (size 1.27 1.27)) (hide yes)))
  (property "Datasheet" "~" (at 201.93 113.03 0) (effects (font (size 1.27 1.27)) (hide yes)))
  (property "Description" "" (at 201.93 113.03 0) (effects (font (size 1.27 1.27)) (hide yes)))
  (property "Sim.Type" "" (at 201.93 113.03 0) (effects (font (size 1.27 1.27))))
  (pin "1")
  (pin "2"))
 (symbol
  (lib_id "Device:R_US")
  (at 193.04 95.25 180)
  (unit 1)
  (exclude_from_sim no)
  (in_bom yes)
  (on_board yes)
  (dnp no)
  (fields_autoplaced yes)
  (property "Reference" "R50" (at 195.58 93.9799 0) (effects (font (size 1.27 1.27)) (justify right)))
  (property "Value" "10.0K" (at 195.58 96.5199 0) (effects (font (size 1.27 1.27)) (justify right)))
  (property "Footprint" "Resistor_SMD:R_0805_2012Metric_Pad1.20x1.40mm_HandSolder" (at 192.024 94.996 90) (effects (font (size 1.27 1.27)) (hide yes)))
  (property "Datasheet" "~" (at 193.04 95.25 0) (effects (font (size 1.27 1.27)) (hide yes)))
  (property "Description" "" (at 193.04 95.25 0) (effects (font (size 1.27 1.27)) (hide yes)))
  (property "Sim.Type" "" (at 193.04 95.25 0) (effects (font (size 1.27 1.27))))
  (pin "1")
  (pin "2"))
 (symbol
  (lib_id "Device:R_US")
  (at 217.17 128.27 90)
  (unit 1)
  (exclude_from_sim no)
  (in_bom yes)
  (on_board yes)
  (dnp no)
  (property "Reference" "R54" (at 217.17 122.682 90) (effects (font (size 1.27 1.27))))
  (property "Value" "100R" (at 217.17 125.222 90) (effects (font (size 1.27 1.27))))
  (property "Footprint" "Resistor_SMD:R_1210_3225Metric_Pad1.30x2.65mm_HandSolder" (at 217.424 127.254 90) (effects (font (size 1.27 1.27)) (hide yes)))
  (property "Datasheet" "~" (at 217.17 128.27 0) (effects (font (size 1.27 1.27)) (hide yes)))
  (property "Description" "" (at 217.17 128.27 0) (effects (font (size 1.27 1.27)) (hide yes)))
  (property "Sim.Type" "" (at 217.17 128.27 0) (effects (font (size 1.27 1.27))))
  (pin "1")
  (pin "2"))
 (symbol
  (lib_id "Transistor_BJT:Q_PNP_BEC")
  (at 201.93 38.1 270)
  (mirror x)
  (unit 1)
  (exclude_from_sim no)
  (in_bom yes)
  (on_board yes)
  (dnp no)
  (fields_autoplaced yes)
  (property "Reference" "Q12" (at 201.93 29.21 90) (effects (font (size 1.27 1.27))))
  (property "Value" "MMBTA92" (at 201.93 31.75 90) (effects (font (size 1.27 1.27))))
  (property "Footprint" "Package_TO_SOT_SMD:SOT-23_Handsoldering" (at 204.47 33.02 0) (effects (font (size 1.27 1.27)) (hide yes)))
  (property "Datasheet" "~" (at 201.93 38.1 0) (effects (font (size 1.27 1.27)) (hide yes)))
  (property "Description" "PNP transistor, base/emitter/collector" (at 201.93 38.1 0) (effects (font (size 1.27 1.27)) (hide yes)))
  (property "Sim.Type" "" (at 201.93 38.1 0) (effects (font (size 1.27 1.27))))
  (pin "1")
  (pin "3")
  (pin "2"))
 (symbol
  (lib_id "Device:R_US")
  (at 189.23 40.64 0)
  (unit 1)
  (exclude_from_sim no)
  (in_bom yes)
  (on_board yes)
  (dnp no)
  (fields_autoplaced yes)
  (property "Reference" "R47" (at 191.77 40.005 0) (effects (font (size 1.27 1.27)) (justify left)))
  (property "Value" "4.99K" (at 191.77 42.545 0) (effects (font (size 1.27 1.27)) (justify left)))
  (property "Footprint" "Resistor_SMD:R_0805_2012Metric_Pad1.20x1.40mm_HandSolder" (at 190.246 40.894 90) (effects (font (size 1.27 1.27)) (hide yes)))
  (property "Datasheet" "~" (at 189.23 40.64 0) (effects (font (size 1.27 1.27)) (hide yes)))
  (property "Description" "" (at 189.23 40.64 0) (effects (font (size 1.27 1.27)) (hide yes)))
  (property "Sim.Type" "" (at 189.23 40.64 0) (effects (font (size 1.27 1.27))))
  (pin "1")
  (pin "2"))
 (symbol
  (lib_id "Transistor_BJT:Q_NPN_BEC")
  (at 199.39 60.96 0)
  (unit 1)
  (exclude_from_sim no)
  (in_bom yes)
  (on_board yes)
  (dnp no)
  (fields_autoplaced yes)
  (property "Reference" "Q10" (at 204.47 59.6899 0) (effects (font (size 1.27 1.27)) (justify left)))
  (property "Value" "MMBTA42" (at 204.47 62.2299 0) (effects (font (size 1.27 1.27)) (justify left)))
  (property "Footprint" "Package_TO_SOT_SMD:SOT-23_Handsoldering" (at 204.47 58.42 0) (effects (font (size 1.27 1.27)) (hide yes)))
  (property "Datasheet" "~" (at 199.39 60.96 0) (effects (font (size 1.27 1.27)) (hide yes)))
  (property "Description" "NPN transistor, base/emitter/collector" (at 199.39 60.96 0) (effects (font (size 1.27 1.27)) (hide yes)))
  (property "Sim.Type" "" (at 199.39 60.96 0) (effects (font (size 1.27 1.27))))
  (pin "2")
  (pin "1")
  (pin "3"))
 (symbol
  (lib_id "Device:C_Small")
  (at 156.21 132.08 0)
  (unit 1)
  (exclude_from_sim no)
  (in_bom yes)
  (on_board yes)
  (dnp no)
  (fields_autoplaced yes)
  (property "Reference" "C27" (at 158.75 130.8162 0) (effects (font (size 1.27 1.27)) (justify left)))
  (property "Value" "0.47uF, 250V, ceramic" (at 158.75 133.3562 0) (effects (font (size 1.27 1.27)) (justify left)))
  (property "Footprint" "Capacitor_SMD:C_1812_4532Metric_Pad1.57x3.40mm_HandSolder" (at 156.21 132.08 0) (effects (font (size 1.27 1.27)) (hide yes)))
  (property "Datasheet" "~" (at 156.21 132.08 0) (effects (font (size 1.27 1.27)) (hide yes)))
  (property "Description" "" (at 156.21 132.08 0) (effects (font (size 1.27 1.27)) (hide yes)))
  (property "Sim.Type" "" (at 156.21 132.08 0) (effects (font (size 1.27 1.27))))
  (pin "1")
  (pin "2"))
 (symbol
  (lib_id "Device:R_US")
  (at 201.93 50.8 0)
  (unit 1)
  (exclude_from_sim no)
  (in_bom yes)
  (on_board yes)
  (dnp no)
  (fields_autoplaced yes)
  (property "Reference" "R51" (at 204.47 50.165 0) (effects (font (size 1.27 1.27)) (justify left)))
  (property "Value" "200K" (at 204.47 52.705 0) (effects (font (size 1.27 1.27)) (justify left)))
  (property "Footprint" "Resistor_SMD:R_0805_2012Metric_Pad1.20x1.40mm_HandSolder" (at 202.946 51.054 90) (effects (font (size 1.27 1.27)) (hide yes)))
  (property "Datasheet" "~" (at 201.93 50.8 0) (effects (font (size 1.27 1.27)) (hide yes)))
  (property "Description" "" (at 201.93 50.8 0) (effects (font (size 1.27 1.27)) (hide yes)))
  (property "Sim.Type" "" (at 201.93 50.8 0) (effects (font (size 1.27 1.27))))
  (pin "1")
  (pin "2")))
